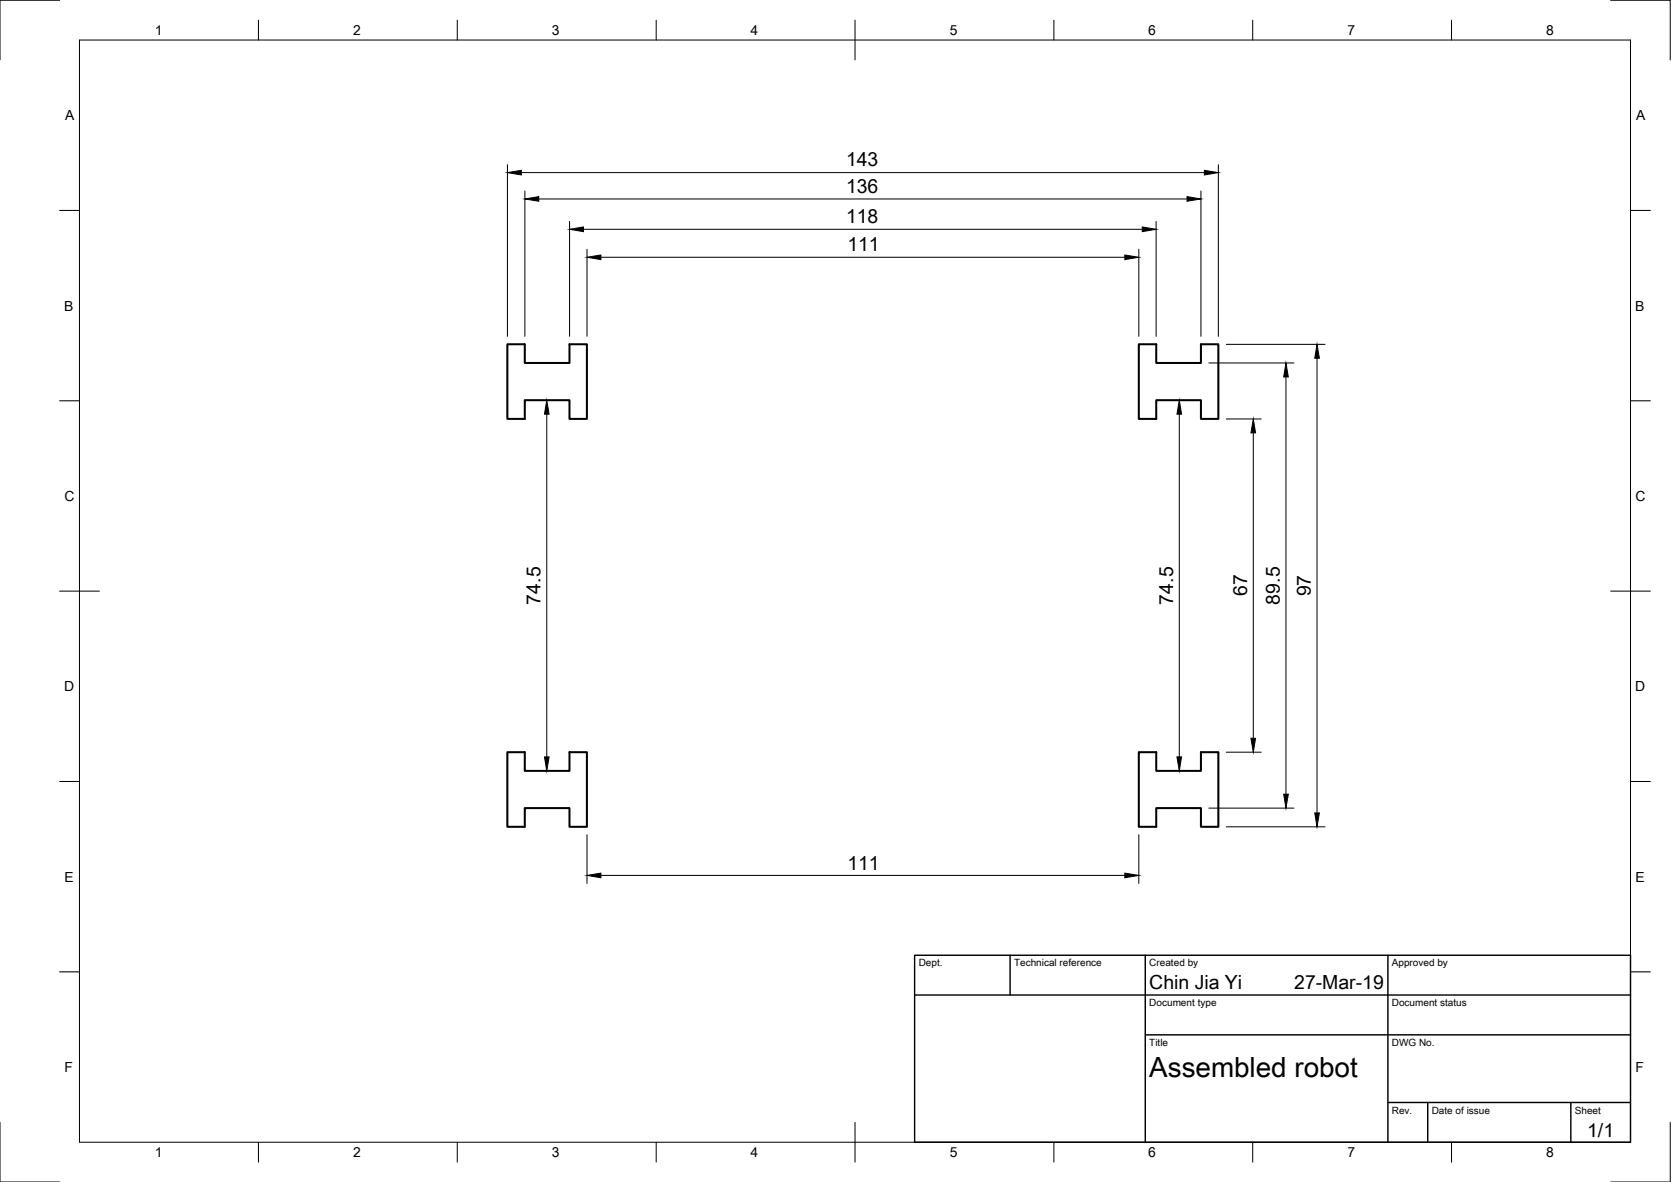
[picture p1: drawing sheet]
<svg xmlns="http://www.w3.org/2000/svg" width="420mm" height="297mm" viewBox="0 0 420 297" stroke-linecap="round" stroke-linejoin="round" font-family="sans-serif">
<!-- layer: Visible -->
<path d="M127.6 86.5h4.4v4.7h11.2v-4.7h4.4v18.8h-4.4v-4.7h-11.2v4.7h-4.4zM286.3 86.5h4.4v4.7h11.3v-4.7h4.3v18.8h-4.3v-4.7h-11.3v4.7h-4.4zM127.6 189h4.4v4.7h11.2v-4.7h4.4v18.8h-4.4v-4.7h-11.2v4.7h-4.4zM286.3 189h4.4v4.7h11.3v-4.7h4.3v18.8h-4.3v-4.7h-11.3v4.7h-4.4z" fill="none" stroke="#000" stroke-width=".51"/>
<!-- layer: Border -->
<g fill="none" stroke="#000" stroke-width=".25">
<path d="M15 .1h-15v15M20 10.1h390v276.9h-390zM65 5.1v5M115 5.1v5M165 5.1v5M215 5.1v10M265 5.1v5M315 5.1v5M365 5.1v5M405 .1h15v15M15 52.9h5M410 52.9h5"/>
<path d="M15 100.7h5M410 100.7h5M15 148.6h10M405 148.6h10M15 196.4h5M410 196.4h5M15 244.2h5M410 244.2h5M0 282.1v14.9h15M65 287v5M115 287v5M165 287v5"/>
<path d="M215 282.1v9.9M265 287v5M315 287v5M365 287v5M420 282.1v14.9h-15"/>
</g>
<!-- layer: TitleBlock -->
<path d="M230 240.1h180v46.9h-180zM230 250h180M254 240.1v9.9M288 240.1v46.9M349 240.1v46.9M288 260.1h122M349 277.1h61M359 277.1v9.9M395 277.1v9.9" fill="none" stroke="#000" stroke-width=".36"/>
<!-- layer: Dimensions -->
<g fill="none" stroke="#000" stroke-width=".25">
<path d="M127.6 41.4v43.1M131.1 43.4h171.7M132 48v36.5M135.5 50h163M143.2 55.6v28.9M146.7 57.6h140.5M290.7 55.6v28.9M302 48v36.5M306.3 41.4v43.1M147.6 62.7v21.8M151.1 64.7h131.7M286.3 62.7v21.8"/>
<path d="M304 91.2h21.4M308.3 86.5h24.9M323.3 94.7v104.9M331.2 90v114.3M137.5 104.1v86.1M296.5 104.1v86.1M308.3 105.3h8.8M315.1 108.8v76.7M308.3 189h8.8M147.6 209.8v12.2M151.1 220h131.7M286.3 209.8v12.2"/>
<path d="M304 203.1h21.4M308.3 207.8h24.9"/>
</g>
<g fill="#000" stroke="#000" stroke-width=".25">
<path d="M127.6 43.4l3.5-.6v1.2zM132 50l3.5-.6v1.2zM143.2 57.6l3.5-.6v1.2zM287.2 57l3.5 .6-3.5 .6zM298.5 49.4l3.5 .6-3.5 .6zM302.8 42.8l3.5 .6-3.5 .6zM147.6 64.7l3.5-.6v1.1zM282.8 64.1l3.5 .6-3.5 .5zM323.3 91.2l.6 3.5h-1.1zM331.2 86.5l.5 3.5h-1.1zM137.5 100.6l.6 3.5h-1.2zM296.5 100.6l.6 3.5h-1.2z"/>
<path d="M315.1 105.3l.6 3.5h-1.2zM136.9 190.2h1.2l-.6 3.5zM295.9 190.2h1.2l-.6 3.5zM314.5 185.5h1.2l-.6 3.5zM322.8 199.6h1.1l-.6 3.5zM147.6 220l3.5-.6v1.2zM282.8 219.4l3.5 .6-3.5 .6zM330.6 204.3h1.1l-.5 3.5z"/>
</g>
<text font-size="7" x="289" y="270.6">Assembled robot</text>
<g font-size="4.9">
<text x="212.7" y="41.8">143</text>
<text x="212.7" y="48.4">136</text>
<text x="212.7" y="56.1">118</text>
<text x="213.1" y="63.2">111</text>
<text x="313.6" y="149.8" transform="rotate(-90 313.6 149.8)">67</text>
<text x="329.6" y="149.9" transform="rotate(-90 329.6 149.9)">97</text>
<text x="135.9" y="151.9" transform="rotate(-90 135.9 151.9)">74.5</text>
<text x="295" y="151.9" transform="rotate(-90 295 151.9)">74.5</text>
<text x="321.8" y="151.9" transform="rotate(-90 321.8 151.9)">89.5</text>
<text x="213.1" y="218.5">111</text>
<text x="289" y="248.5">Chin Jia Yi</text>
<text x="325.4" y="248.5">27-Mar-19</text>
<text x="399.1" y="285.7">1/1</text>
</g>
<g font-size="3.5">
<text x="39" y="8.8">1</text>
<text x="88.8" y="8.8">2</text>
<text x="138.8" y="8.8">3</text>
<text x="188.7" y="8.8">4</text>
<text x="238.8" y="8.8">5</text>
<text x="288.7" y="8.8">6</text>
<text x="338.8" y="8.8">7</text>
<text x="388.8" y="8.8">8</text>
<text x="16.4" y="30.2">A</text>
<text x="411.4" y="30.2">A</text>
<text x="16.2" y="78">B</text>
<text x="411.2" y="78">B</text>
<text x="16.2" y="125.9">C</text>
<text x="411.2" y="125.9">C</text>
<text x="16.2" y="173.7">D</text>
<text x="411.2" y="173.7">D</text>
<text x="16.2" y="221.6">E</text>
<text x="411.2" y="221.6">E</text>
<text x="16.2" y="269.4">F</text>
<text x="411.2" y="269.4">F</text>
<text x="39" y="290.8">1</text>
<text x="88.8" y="290.8">2</text>
<text x="138.8" y="290.8">3</text>
<text x="188.7" y="290.8">4</text>
<text x="238.8" y="290.8">5</text>
<text x="288.7" y="290.8">6</text>
<text x="338.8" y="290.8">7</text>
<text x="388.8" y="290.8">8</text>
</g>
<g font-size="2.5">
<text x="231" y="242.9">Dept.</text>
<text x="255" y="242.9">Technical reference</text>
<text x="289" y="242.9">Created by</text>
<text x="350" y="242.9">Approved by</text>
<text x="289" y="252.8">Document type</text>
<text x="350" y="252.8">Document status</text>
<text x="289" y="262.9">Title</text>
<text x="350" y="262.9">DWG No.</text>
<text x="350" y="279.9">Rev.</text>
<text x="360" y="279.9">Date of issue</text>
<text x="396" y="279.9">Sheet</text>
</g>
</svg>
